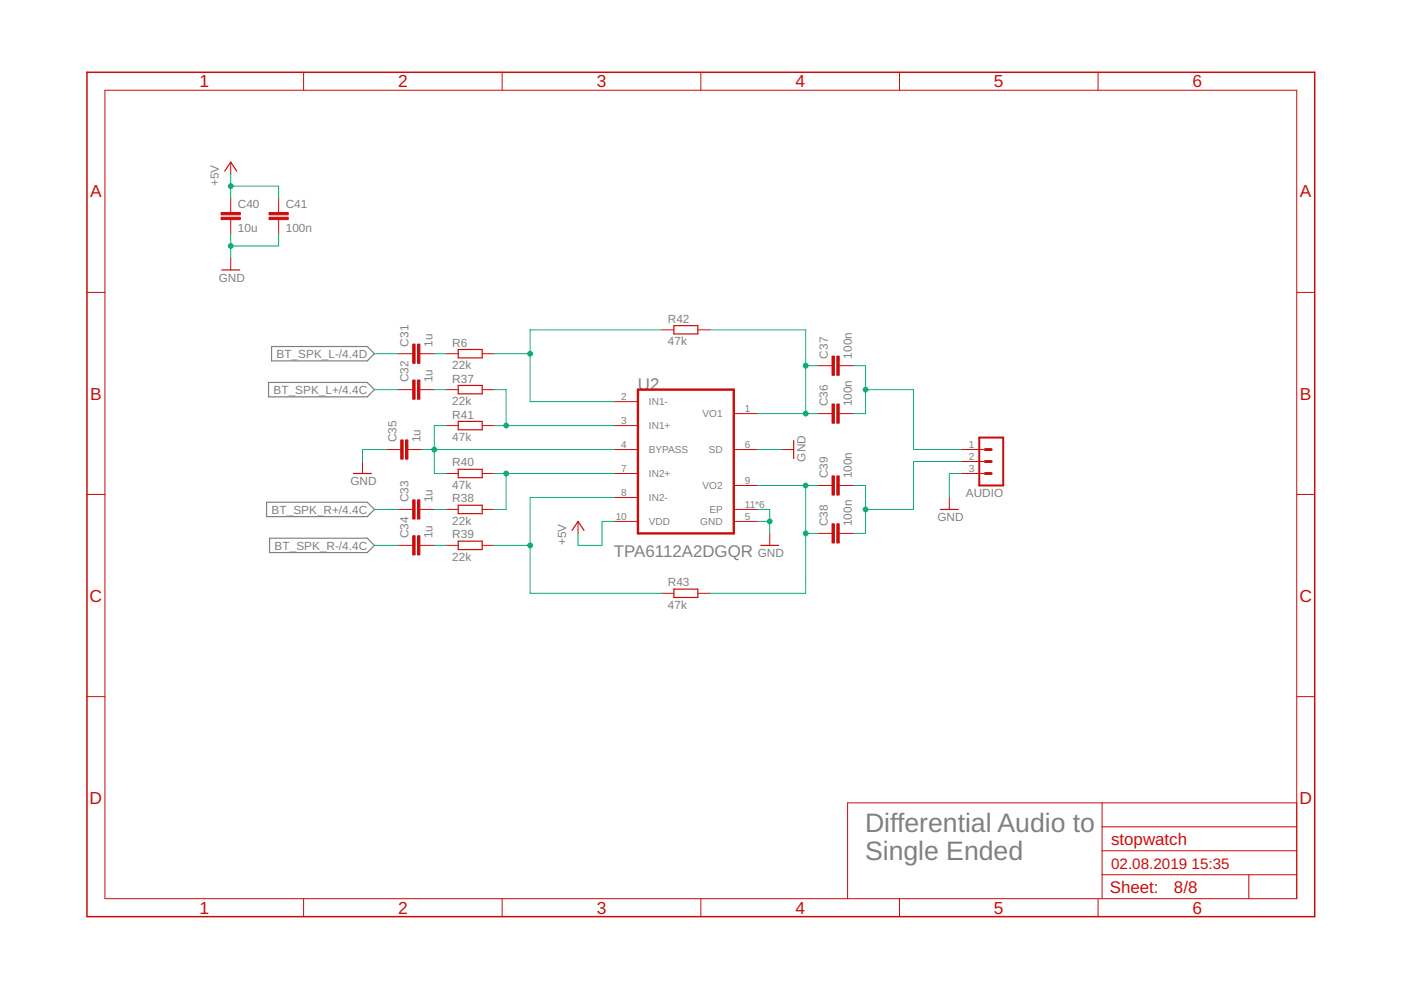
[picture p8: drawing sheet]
<svg xmlns="http://www.w3.org/2000/svg" width="297mm" height="210mm" viewBox="0 0 297 210" stroke-linecap="round" stroke-linejoin="round" font-family="sans-serif">
<path d="M57.6 73.5h20.3l1.5 1.5-1.5 1.5h-20.3zM56.9 81.1h21l1.5 1.5-1.5 1.5h-21zM56.5 106.5h21.4l1.5 1.5-1.5 1.5h-21.4zM57.1 114.1h20.8l1.5 1.5-1.5 1.6h-20.8z" fill="none" stroke="#808080" stroke-width=".25"/>
<g fill="none" stroke="#c90d0c" stroke-width=".21">
<path d="M22.2 19.1h252.7v171.4h-252.7zM64.4 15.3v3.8M106.5 15.3v3.8M148.6 15.3v3.8M190.7 15.3v3.8M232.8 15.3v3.8M48.9 34.4v2.5M48.9 42v3M48.9 46.6v3M48.9 54.7v2.5M59.1 42v3M59.1 46.6v3"/>
<path d="M18.4 62h3.8M84.5 75h3M89 75h3.1M94.6 75h2.6M102.2 75h2.6M140.3 69.9h2.6M148 69.9h2.5M173.4 77.5h3M177.9 77.5h3.1M274.9 62h3.8M76.9 97.9v2.5M81.9 95.3h3.1"/>
<path d="M84.5 82.6h3M86.5 95.3h3M89 82.6h3.1M94.6 82.6h2.6M94.6 90.2h2.6M102.2 82.6h2.6M102.2 90.2h2.6M130.2 90.2h5.1M130.2 95.3h5.1M130.2 85.2h5.1M155.6 95.3h5.1M155.6 87.7h5.1"/>
<path d="M165.7 95.3h2.6M173.4 87.7h3M177.9 87.7h3.1M203.8 95.3h5.1M203.8 97.9h5.1M18.4 104.8h3.8M84.5 108h3M84.5 115.6h3M89 108h3.1M89 115.6h3.1M94.6 108h2.6M94.6 115.6h2.6"/>
<path d="M94.6 100.4h2.6M102.2 108h2.6M102.2 115.6h2.6M102.2 100.4h2.6M122.6 110.6v2.5M130.2 100.4h5.1M130.2 110.6h5.1M130.2 105.5h5.1M155.6 108h5.1M155.6 102.9h5.1M155.6 110.6h5.1M163.2 113.1v2.5"/>
<path d="M173.4 113.1h3M173.4 102.9h3M177.9 113.1h3.1M177.9 102.9h3.1M201.3 105.5v2.5M203.8 100.4h5.1M274.9 104.8h3.8M140.3 125.8h2.6M148 125.8h2.5M18.4 147.7h3.8M274.9 147.7h3.8M233.7 170.2v20.3"/>
<path d="M233.7 175.3h41.2M274.9 170.2h-95.2v20.3M64.4 190.5v3.9M106.5 190.5v3.9M148.6 190.5v3.9M190.7 190.5v3.9M232.8 190.5v3.9M233.7 185.5h41.2M233.7 180.4h41.2M264.8 185.5v5"/>
</g>
<path d="M18.4 15.3h260.3v179.1h-260.3z" fill="none" stroke="#c90d0c" stroke-width=".32"/>
<g fill="none" stroke="#c90d0c" stroke-width=".25">
<path d="M47.6 36.3l1.3-1.9 1.3 1.9M47 57.2h3.8M97.2 74.1h5v1.8h-5zM142.9 69h5.1v1.8h-5.1zM97.2 81.7h5v1.8h-5zM97.2 89.3h5v1.8h-5zM97.2 99.5h5v1.8h-5zM168.3 93.4v3.8M75 100.4h3.7M97.2 107.1h5v1.8h-5zM97.2 114.7h5v1.8h-5zM121.3 112.5l1.3-1.9 1.2 1.9"/>
<path d="M161.3 115.6h3.8M199.4 108h3.8M142.9 124.9h5.1v1.8h-5.1z"/>
</g>
<g fill="#c90d0c" stroke="#c90d0c" stroke-width=".21">
<path d="M88.5 73h.5v4h-.5z"/>
<path d="M87.5 73h.5v4h-.5z"/>
<path d="M88.5 80.6h.5v4h-.5z"/>
<path d="M87.5 80.6h.5v4h-.5z"/>
<path d="M88.5 106h.5v4h-.5z"/>
<path d="M87.5 106h.5v4h-.5z"/>
<path d="M88.5 113.6h.5v4.1h-.5z"/>
<path d="M87.5 113.6h.5v4.1h-.5z"/>
<path d="M86 93.3h.5v4h-.5z"/>
<path d="M85 93.3h.5v4h-.5z"/>
<path d="M177.4 85.7h.5v4h-.5z"/>
<path d="M176.4 85.7h.5v4h-.5z"/>
<path d="M177.4 75.5h.5v4.1h-.5z"/>
<path d="M176.4 75.5h.5v4.1h-.5z"/>
<path d="M177.4 111.1h.5v4h-.5z"/>
<path d="M176.4 111.1h.5v4h-.5z"/>
<path d="M177.4 100.9h.5v4.1h-.5z"/>
<path d="M176.4 100.9h.5v4.1h-.5z"/>
<path d="M46.9 46.1h4v.5h-4z"/>
<path d="M46.9 45h4v.6h-4z"/>
<path d="M57 46.1h4.1v.5h-4.1z"/>
<path d="M57 45h4.1v.6h-4.1z"/>
</g>
<path d="M135.3 82.6h20.3v30.5h-20.3z" fill="none" stroke="#c90d0c" stroke-width=".51"/>
<path d="M207.6 92.8h5.1v10.1h-5.1z" fill="none" stroke="#c90d0c" stroke-width=".42"/>
<path d="M208.9 97.9h1.3M208.9 95.3h1.3M208.9 100.4h1.3" fill="none" stroke="#c90d0c" stroke-width=".61"/>
<g fill="none" stroke="#0dab76" stroke-width=".21">
<path d="M48.9 39.5h10.2v2.5M48.9 36.9v5.1M48.9 49.6v5.1M59.1 49.6v2.6h-10.2M79.4 75h5.1M92.1 75h2.5M104.8 75h7.6M140.3 69.9h-27.9v15.3h17.8M150.5 69.9h20.3v17.8M170.8 77.5h2.6M181 77.5h2.5v10.2h-2.5M79.4 82.6h5.1"/>
<path d="M81.9 95.3h-5v2.6M89.5 95.3h40.7M92.1 82.6h2.5M94.6 90.2h-2.5v10.2h2.5M104.8 82.6h2.5v7.6M104.8 90.2h25.4M160.7 95.3h5M160.7 87.7h12.7M183.5 82.6h10.2v12.7h10.1M203.8 97.9h-10.1v10.1h-10.2M79.4 108h5.1M79.4 115.6h5.1"/>
<path d="M92.1 108h2.5M92.1 115.6h2.5M104.8 100.4h25.4M104.8 115.6h7.6M107.3 100.4v7.6h-2.5M130.2 110.6h-2.6v5h-5v-2.5M130.2 105.5h-17.8v20.3h27.9M160.7 108h2.5v5.1M160.7 110.6h2.5M160.7 102.9h12.7M170.8 102.9v22.9h-20.3M170.8 113.1h2.6"/>
<path d="M181 102.9h2.5v10.2h-2.5M203.8 100.4h-2.5v5.1"/>
</g>
<g fill="#0dab76" stroke="#0dab76" stroke-width=".21">
<circle cx="163.2" cy="110.6" r=".51"/>
<circle cx="48.9" cy="52.2" r=".51"/>
<circle cx="48.9" cy="39.5" r=".51"/>
<circle cx="107.3" cy="90.2" r=".51"/>
<circle cx="107.3" cy="100.4" r=".51"/>
<circle cx="92.1" cy="95.3" r=".51"/>
<circle cx="112.4" cy="115.6" r=".51"/>
<circle cx="112.4" cy="75" r=".51"/>
<circle cx="170.8" cy="102.9" r=".51"/>
<circle cx="170.8" cy="113.1" r=".51"/>
<circle cx="170.8" cy="77.5" r=".51"/>
<circle cx="170.8" cy="87.7" r=".51"/>
<circle cx="183.5" cy="82.6" r=".51"/>
<circle cx="183.5" cy="108" r=".51"/>
</g>
<g font-size="5.7" fill="#808080">
<text x="183.4" y="176.4">Differential Audio to</text>
<text x="183.4" y="182.3">Single Ended</text>
</g>
<g font-size="3.7" fill="#c90d0c">
<text x="42.3" y="18.5">1</text>
<text x="84.4" y="18.5">2</text>
<text x="126.5" y="18.5">3</text>
<text x="168.6" y="18.5">4</text>
<text x="210.7" y="18.5">5</text>
<text x="252.9" y="18.5">6</text>
<text x="19.1" y="41.9">A</text>
<text x="275.6" y="41.9">A</text>
<text x="19.1" y="84.7">B</text>
<text x="275.6" y="84.7">B</text>
<text x="19" y="127.6">C</text>
<text x="275.5" y="127.6">C</text>
<text x="19" y="170.4">D</text>
<text x="275.5" y="170.4">D</text>
<text x="42.3" y="193.7">1</text>
<text x="84.4" y="193.7">2</text>
<text x="126.5" y="193.7">3</text>
<text x="168.6" y="193.7">4</text>
<text x="210.7" y="193.7">5</text>
<text x="252.9" y="193.7">6</text>
</g>
<g font-size="3.6" fill="#808080">
<text x="135.3" y="82.6">U2</text>
<text x="130.2" y="118.2">TPA6112A2DGQR</text>
</g>
<g font-size="3.6" fill="#c90d0c">
<text x="235.6" y="179.1">stopwatch</text>
<text x="235.3" y="189.4">Sheet:</text>
<text x="248.9" y="189.3">8/8</text>
</g>
<g font-size="3.2" fill="#c90d0c">
<text x="235.6" y="184.2">02.08.2019</text>
<text x="252.6" y="184.2">15:35</text>
</g>
<g font-size="2.5" fill="#808080">
<text x="46.4" y="39.5" transform="rotate(-90 46.4 39.5)">+5V</text>
<text x="50.4" y="44.1">C40</text>
<text x="60.6" y="44.1">C41</text>
<text x="50.4" y="49.2">10u</text>
<text x="60.6" y="49.2">100n</text>
<text x="46.4" y="59.8">GND</text>
<text x="141.6" y="68.4">R42</text>
<text x="58.6" y="75.9">BT_SPK_L-/4.4D</text>
<text x="86.6" y="73.5" transform="rotate(-90 86.6 73.5)">C31</text>
<text x="91.7" y="73.5" transform="rotate(-90 91.7 73.5)">1u</text>
<text x="95.9" y="73.5">R6</text>
<text x="141.6" y="73.2">47k</text>
<text x="175.5" y="76" transform="rotate(-90 175.5 76)">C37</text>
<text x="180.6" y="76" transform="rotate(-90 180.6 76)">100n</text>
<text x="58" y="83.5">BT_SPK_L+/4.4C</text>
<text x="86.6" y="81.1" transform="rotate(-90 86.6 81.1)">C32</text>
<text x="91.7" y="81.1" transform="rotate(-90 91.7 81.1)">1u</text>
<text x="95.9" y="78.3">22k</text>
<text x="95.9" y="81.1">R37</text>
<text x="95.9" y="85.9">22k</text>
<text x="95.9" y="88.7">R41</text>
<text x="175.5" y="86.2" transform="rotate(-90 175.5 86.2)">C36</text>
<text x="180.6" y="86.2" transform="rotate(-90 180.6 86.2)">100n</text>
<text x="84.1" y="93.8" transform="rotate(-90 84.1 93.8)">C35</text>
<text x="89.2" y="93.8" transform="rotate(-90 89.2 93.8)">1u</text>
<text x="95.9" y="93.5">47k</text>
<text x="95.9" y="98.9">R40</text>
<text x="170.8" y="97.9" transform="rotate(-90 170.8 97.9)">GND</text>
<text x="175.5" y="101.4" transform="rotate(-90 175.5 101.4)">C39</text>
<text x="180.6" y="101.4" transform="rotate(-90 180.6 101.4)">100n</text>
<text x="74.3" y="102.9">GND</text>
<text x="86.6" y="106.5" transform="rotate(-90 86.6 106.5)">C33</text>
<text x="91.7" y="106.5" transform="rotate(-90 91.7 106.5)">1u</text>
<text x="95.9" y="103.7">47k</text>
<text x="95.9" y="106.5">R38</text>
<text x="204.8" y="105.5">AUDIO</text>
<text x="57.6" y="108.9">BT_SPK_R+/4.4C</text>
<text x="95.9" y="111.3">22k</text>
<text x="175.5" y="111.6" transform="rotate(-90 175.5 111.6)">C38</text>
<text x="180.6" y="111.6" transform="rotate(-90 180.6 111.6)">100n</text>
<text x="198.7" y="110.6">GND</text>
<text x="58.2" y="116.5">BT_SPK_R-/4.4C</text>
<text x="86.6" y="114.1" transform="rotate(-90 86.6 114.1)">C34</text>
<text x="91.7" y="114.1" transform="rotate(-90 91.7 114.1)">1u</text>
<text x="95.9" y="118.9">22k</text>
<text x="95.9" y="114.1">R39</text>
<text x="120" y="115.6" transform="rotate(-90 120 115.6)">+5V</text>
<text x="160.7" y="118.2">GND</text>
<text x="141.6" y="124.3">R43</text>
<text x="141.6" y="129.1">47k</text>
</g>
<g font-size="2.1" fill="#808080">
<text x="131.7" y="84.8">2</text>
<text x="131.7" y="89.9">3</text>
<text x="137.6" y="85.9">IN1-</text>
<text x="149" y="88.5">VO1</text>
<text x="157.9" y="87.3">1</text>
<text x="131.7" y="95">4</text>
<text x="137.6" y="91">IN1+</text>
<text x="157.9" y="95">6</text>
<text x="205.4" y="95">1</text>
<text x="131.7" y="100">7</text>
<text x="137.6" y="96.1">BYPASS</text>
<text x="137.6" y="101.2">IN2+</text>
<text x="150.3" y="96.1">SD</text>
<text x="205.4" y="97.5">2</text>
<text x="205.4" y="100">3</text>
<text x="131.7" y="105.1">8</text>
<text x="137.6" y="106.2">IN2-</text>
<text x="149" y="103.7">VO2</text>
<text x="157.9" y="102.6">9</text>
<text x="157.9" y="107.7">11*6</text>
<text x="130.5" y="110.2">10</text>
<text x="137.6" y="111.3">VDD</text>
<text x="148.5" y="111.3">GND</text>
<text x="150.4" y="108.8">EP</text>
<text x="157.9" y="110.2">5</text>
</g>
</svg>
